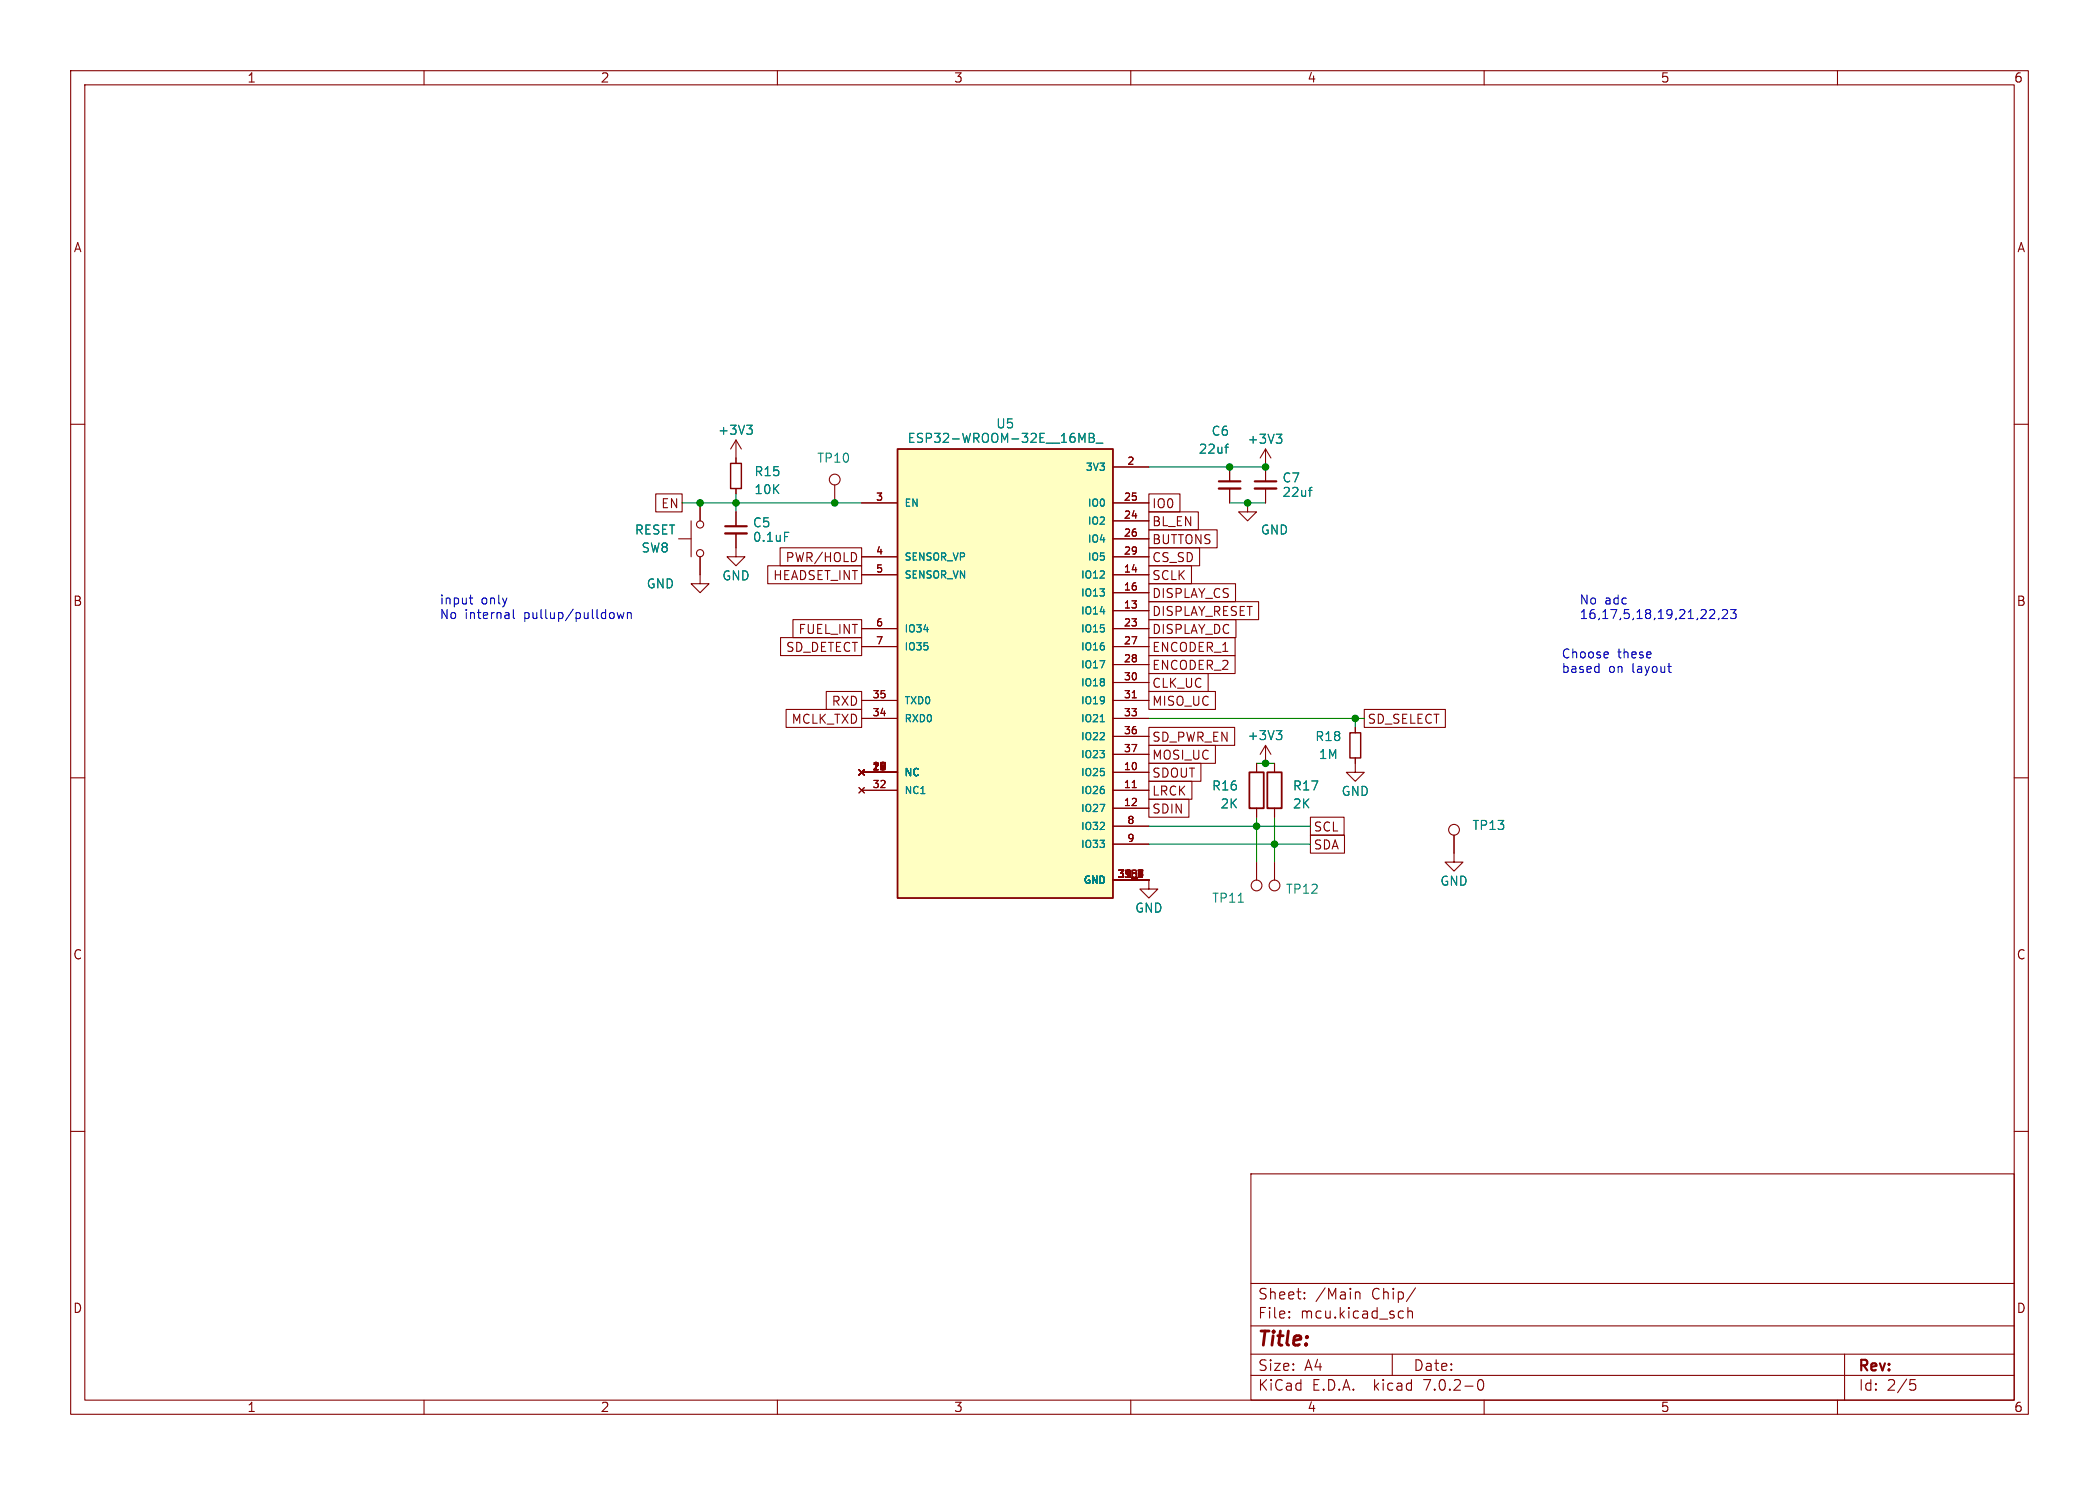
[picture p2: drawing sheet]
<svg xmlns="http://www.w3.org/2000/svg" width="297mm" height="210mm" viewBox="0 0 297 210" stroke-linecap="round" stroke-linejoin="round" font-family="sans-serif">
<g fill="none" stroke="#840000" stroke-width=".15">
<path d="M10 10h277v190h-277zM12 12h273v186h-273zM60 10v2M110 10v2M160 10v2M210 10v2M260 10v2M10 60h2M285 60h2M92.8 69.8h3.7v2.6h-3.7zM96 76.2h1.8M97.8 73.7v5"/>
<path d="M99.1 78.7v3.9h1.2l-1.2 1.2-1.3-1.2h1.3M99.1 71.1v2.6M104.1 75.4v3.3h1.3l-1.3 1.3-1.2-1.3h1.2M104.1 62.2v3.3M104.1 69.1v.8M104.1 72.4v2M104.1 62.2l-.7 1.3M104.1 62.2l.8 1.3M110.4 77.5h11.5v2.5h-11.5zM118.1 68.6v2.5M121.1 78.3l.1 .4-.1 .5M121.9 71.1h5.1"/>
<path d="M121.9 78.7h5.1M157.5 66h5.1M157.5 73.7h5.1M157.5 71.1h5.1M157.5 76.2h5.1M157.5 78.7h5.1M162.6 69.8h4.4v2.6h-4.4zM162.6 72.4h7v2.5h-7zM162.6 74.9h9.6v2.6h-9.6zM162.6 77.5h7.1v2.5h-7.1zM174 66v2.1M174 69.1v2"/>
<path d="M176.5 71.1v1.3h1.3l-1.3 1.3-1.2-1.3h1.2M179.1 63.5l-.8 1.3M179.1 63.5v4.6M179.1 69.1v2M179.1 63.5l.7 1.3M108.6 80h13.3v2.6h-13.3zM110.4 90.2h11.5v2.5h-11.5zM112.2 87.6h9.7v2.6h-9.7zM116.9 97.8h5v2.5h-5zM121.9 81.3h5.1M121.9 88.9h5.1M121.9 91.4h5.1"/>
<path d="M121.9 99.1h5.1M157.5 86.4h5.1M157.5 81.3h5.1M157.5 83.8h5.1M157.5 88.9h5.1M157.5 91.4h5.1M157.5 94h5.1M157.5 96.5h5.1M157.5 99.1h5.1M160.2 98.7h.6M162.6 97.8h9.4v2.5h-9.4zM162.6 95.2h8.4v2.6h-8.4z"/>
<path d="M162.6 85.1h15.5v2.5h-15.5zM162.6 80h6v2.6h-6zM162.6 90.2h12.2v2.5h-12.2zM162.6 92.7h12.2v2.6h-12.2zM162.6 87.6h12.3v2.6h-12.3zM162.6 82.5h12.2v2.6h-12.2zM10 110h2M111.2 100.3h10.7v2.6h-10.7zM121.5 108.8l.8 .8M121.5 111.4l.8 .7M121.9 109.2h5.1M121.9 111.8h5.1"/>
<path d="M121.9 101.6h5.1M122.3 108.8l-.8 .8M122.3 111.4l-.8 .7M157.5 109.2h5.1M157.5 111.8h5.1M157.5 114.3h5.1M157.5 101.6h5.1M157.5 104.1h5.1M157.5 106.7h5.1M157.5 116.8h5.1M157.5 119.4h5.1M160.2 111.4h.6"/>
<path d="M162.6 102.9h12.1v2.5h-12.1zM162.6 107.9h7.3v2.6h-7.3zM162.6 110.5h6.1v2.5h-6.1zM162.6 113h5.6v2.6h-5.6zM162.6 105.4h9.4v2.6h-9.4zM177.8 108v1.2M177.8 114.3v1.3M179.1 105.4v2.6M179.1 105.4l-.8 1.3M179.1 105.4l.7 1.3M180.3 108v1.2M180.3 114.3v1.3"/>
<path d="M185.4 118.1h4.8v2.6h-4.8zM185.4 115.6h4.8v2.5h-4.8zM191.8 107.2v2h-1.3l1.3 1.3 1.2-1.3h-1.2M191.8 102.9v.7M193 100.3h11.5v2.6h-11.5zM205.7 118.1v3.8h1.3l-1.3 1.3-1.2-1.3h1.2M285 110h2M157.5 124.5h5.1v1.2h1.2l-1.2 1.3-1.3-1.3h1.3M161 123.1h.7l-.4 1M161.1 123.7h.6M177.8 121.9v2.6M180.3 121.9v2.6"/>
<path d="M10 160h2M285 160h2M177 166h108v32h-108zM60 198v2M110 198v2M160 198v2M177 194.5h108M177 191.5h108M177 187.5h108M177 181.5h108M182.4 186.3h.1l-.1 .1M182.4 185.5h.1l-.1 .1"/>
<path d="M184.6 183.6v.1M184.6 182.8v.1M191.8 182.8a.37 .37 0 0 1 .6 .1v.8M197 191.5v3M198.1 185.4l.5 .1M198.6 186.3l-.5 .1M199.2 185.5a.37 .37 0 0 1 .7 .1v.8M199.2 184.9v1.5M200.3 182.1l-1.3 2M209.2 195.2a.36 .36 0 0 1 .4-.1 .36 .36 0 0 1 .3 .3 .77 .77 0 0 1-.5 1.2 .91 .91 0 0 1-.2-1.4zM210 198v2M260 198v2"/>
<path d="M261 191.5v6.5M270.3 195.1h.7M270.4 195.7h.4l.3 .3v.3l-.2 .2-.5 .1"/>
<circle cx="99.1" cy="78.2" r=".51"/>
<circle cx="99.1" cy="74.2" r=".51"/>
<circle cx="118.1" cy="67.8" r=".76"/>
<circle cx="205.7" cy="117.3" r=".76"/>
<circle cx="177.8" cy="125.2" r=".76"/>
<circle cx="180.3" cy="125.2" r=".76"/>
</g>
<g fill="none" stroke="#008484" stroke-width=".15">
<path d="M105.7 60.1h.7l-.4 .5M106.2 60.6l.2 .3v.3l-.2 .2M111 75.3h.6M154.1 61.3h.4l.2 .1 .1 .2-.3 .3a.34 .34 0 0 1 .4 .3 .34 .34 0 0 1-.3 .4h-.5zM154.1 61.9h.4M155.1 62.7h1M173.3 63.2h.5M173.8 62.8l-.2 .1M180.6 61.4h.8l-.5 .5M181.1 61.9l.3 .2v.3l-.3 .3M185.2 69.4h.4M185.6 68.9l-.2 .1"/>
<path d="M155.7 102.1h.6M180.6 103.3h.8l-.5 .5M181.1 103.8l.3 .2v.4l-.3 .2"/>
</g>
<path d="M102.6 75.4h3.1M172.5 69.1h3M177.5 69.1h3.1" fill="none" stroke="#840000" stroke-width=".33"/>
<path d="M102.6 74.4h3.1M172.5 68.1h3M177.5 68.1h3.1" fill="none" stroke="#840000" stroke-width=".3"/>
<path d="M127 63.5h30.5v63.5h-30.5zM176.8 109.2h2v5.1h-2zM179.3 109.2h2.1v5.1h-2.1z" fill="none" stroke="#840000" stroke-width=".25"/>
<path d="M127 63.5h30.5v63.5h-30.5z" fill="#ffffc2" stroke="#ffffc2" stroke-width=".14"/>
<path d="M103.4 65.5h1.5v3.6h-1.5zM191 103.6h1.5v3.6h-1.5z" fill="none" stroke="#840000" stroke-width=".2"/>
<path d="M66.4 84.6h.5M66.6 85.4h.3M72.6 86.2v1.1l.2 .2M87.3 86.6l.3 .9 .2-.6 .3 .6 .2-.9M88.8 86.6v.9M88.8 86.7l.2-.1 .3 .1v.8M236 94.2h.5M236.2 95l.3 .1M242.1 86.2l.4 .1 .1 .3v.1l-.8 .8h.8M243.2 87.4l-.1 .3M243.7 86.3l.2-.1h.3l.2 .1v.3v.1l-.7 .8h.7M244.9 86.2h.8l-.5 .5 .4 .1v.6l-.2 .1h-.4l-.1-.1" fill="none" stroke="#0000c2" stroke-width=".15"/>
<path d="M96.5 71.1h25.4M104.1 69.9v2.5M162.6 66h16.5M174 71.1h5.1M162.6 119.4h22.8M162.6 116.8h22.8M162.6 101.6h30.4M177.8 115.6v6.3M177.8 108h2.5M180.3 115.6v6.3M191.8 101.6v1.3" fill="none" stroke="#008400" stroke-width=".15"/>
<g fill="#008400" stroke="#008400" stroke-width=".15">
<circle cx="174" cy="66" r=".46"/>
<circle cx="99.1" cy="71.1" r=".46"/>
<circle cx="118.1" cy="71.1" r=".46"/>
<circle cx="104.1" cy="71.1" r=".46"/>
<circle cx="176.5" cy="71.1" r=".46"/>
<circle cx="191.8" cy="101.6" r=".46"/>
<circle cx="180.3" cy="119.4" r=".46"/>
<circle cx="177.8" cy="116.8" r=".46"/>
<circle cx="179.1" cy="108" r=".46"/>
<circle cx="179.1" cy="66" r=".46"/>
</g>
<text font-size="2.8" fill="#840000" x="178" y="190.8">Title:</text>
<g font-size="2.1" fill="#840000">
<text x="178" y="183.9">Sheet:</text>
<text x="186.2" y="183.9">/Main</text>
<text x="194.1" y="183.9">Chip/</text>
<text x="178" y="186.6">File:</text>
<text x="184" y="186.6">mcu.kicad_sch</text>
<text x="178" y="196.8">KiCad</text>
<text x="178" y="194">Size:</text>
<text x="184.6" y="194">A4</text>
<text x="185.7" y="196.8">E.D.A.</text>
<text x="194.4" y="196.8">kicad</text>
<text x="200" y="194">Date:</text>
<text x="201.5" y="196.8">7.0.2-0</text>
<text x="263" y="194.2">Rev:</text>
<text x="263" y="196.8">Id:</text>
<text x="267" y="196.8">2/5</text>
</g>
<g font-size="1.8" fill="#840000">
<text x="35" y="11.8">1</text>
<text x="85" y="11.8">2</text>
<text x="135" y="11.8">3</text>
<text x="185" y="11.8">4</text>
<text x="235" y="11.8">5</text>
<text x="285" y="11.8">6</text>
<text x="10.4" y="35.8">A</text>
<text x="285.4" y="35.8">A</text>
<text x="93.4" y="72">EN</text>
<text x="163" y="72">IO0</text>
<text x="163" y="74.6">BL_EN</text>
<text x="163" y="77.1">BUTTONS</text>
<text x="109.3" y="82.2">HEADSET_INT</text>
<text x="111" y="79.7">PWR/HOLD</text>
<text x="163" y="82.2">SCLK</text>
<text x="163" y="79.7">CS_SD</text>
<text x="10.3" y="85.8">B</text>
<text x="112.8" y="89.8">FUEL_INT</text>
<text x="163" y="87.3">DISPLAY_RESET</text>
<text x="163" y="89.8">DISPLAY_DC</text>
<text x="163" y="84.7">DISPLAY_CS</text>
<text x="285.3" y="85.8">B</text>
<text x="111.1" y="92.4">SD_DETECT</text>
<text x="163" y="92.4">ENCODER_1</text>
<text x="163" y="94.9">ENCODER_2</text>
<text x="117.6" y="100">RXD</text>
<text x="163" y="100">MISO_UC</text>
<text x="163" y="97.4">CLK_UC</text>
<text x="111.9" y="102.5">MCLK_TXD</text>
<text x="163" y="105.1">SD_PWR_EN</text>
<text x="163" y="107.6">MOSI_UC</text>
<text x="193.5" y="102.5">SD_SELECT</text>
<text x="163" y="110.1">SDOUT</text>
<text x="163" y="112.7">LRCK</text>
<text x="163" y="115.2">SDIN</text>
<text x="185.9" y="117.8">SCL</text>
<text x="185.9" y="120.3">SDA</text>
<text x="10.3" y="135.8">C</text>
<text x="285.3" y="135.8">C</text>
<text x="10.3" y="185.8">D</text>
<text x="285.3" y="185.8">D</text>
<text x="35" y="199.8">1</text>
<text x="85" y="199.8">2</text>
<text x="135" y="199.8">3</text>
<text x="185" y="199.8">4</text>
<text x="235" y="199.8">5</text>
<text x="285" y="199.8">6</text>
</g>
<g font-size="1.8" fill="#008484">
<text x="101.5" y="61.7">+3V3</text>
<text x="115.6" y="65.6">TP10</text>
<text x="128.4" y="62.8">ESP32-WROOM-32E__16MB_</text>
<text x="140.9" y="60.7">U5</text>
<text x="169.6" y="64.3">22uf</text>
<text x="171.4" y="61.8">C6</text>
<text x="176.5" y="62.9">+3V3</text>
<text x="106.7" y="67.5">R15</text>
<text x="106.7" y="70">10K</text>
<text x="181.4" y="68.4">C7</text>
<text x="181.4" y="70.4">22uf</text>
<text x="89.8" y="75.8">RESET</text>
<text x="106.5" y="74.7">C5</text>
<text x="106.5" y="76.8">0.1uF</text>
<text x="178.3" y="75.8">GND</text>
<text x="90.7" y="78.3">SW8</text>
<text x="91.4" y="83.4">GND</text>
<text x="102.1" y="82.2">GND</text>
<text x="176.5" y="104.8">+3V3</text>
<text x="186.1" y="105">R18</text>
<text x="186.6" y="107.5">1M</text>
<text x="171.4" y="112">R16</text>
<text x="182.9" y="112">R17</text>
<text x="189.8" y="112.7">GND</text>
<text x="172.6" y="114.5">2K</text>
<text x="182.9" y="114.5">2K</text>
<text x="208.3" y="117.5">TP13</text>
<text x="203.7" y="125.4">GND</text>
<text x="160.6" y="129.2">GND</text>
<text x="171.5" y="127.8">TP11</text>
<text x="181.9" y="126.6">TP12</text>
</g>
<g font-size="1.8" fill="#0000c2">
<text x="62.2" y="85.6">input</text>
<text x="62.2" y="87.6">No</text>
<text x="65.8" y="87.6">internal</text>
<text x="68.1" y="85.6">only</text>
<text x="74.2" y="87.6">pullup/pulldown</text>
<text x="223.5" y="85.6">No</text>
<text x="223.5" y="87.6">16,17,5,18,19,21,22,23</text>
<text x="227.1" y="85.6">adc</text>
<text x="221" y="93.2">Choose</text>
<text x="221" y="95.3">based</text>
<text x="227.6" y="95.3">on</text>
<text x="228.9" y="93.2">these</text>
<text x="231" y="95.3">layout</text>
</g>
<g font-size="1.4" fill="#840000">
<text x="159.4" y="65.8">2</text>
<text x="123.9" y="70.9">3</text>
<text x="159" y="70.9">25</text>
<text x="159" y="73.4">24</text>
<text x="159" y="75.9">26</text>
<text x="123.9" y="78.5">4</text>
<text x="123.9" y="81">5</text>
<text x="159" y="81">14</text>
<text x="159" y="83.6">16</text>
<text x="159" y="78.5">29</text>
<text x="123.9" y="88.6">6</text>
<text x="159" y="86.1">13</text>
<text x="159" y="88.6">23</text>
<text x="123.9" y="91.2">7</text>
<text x="159" y="91.2">27</text>
<text x="159" y="93.7">28</text>
<text x="123.4" y="101.3">34</text>
<text x="123.4" y="98.8">35</text>
<text x="159" y="96.3">30</text>
<text x="159" y="98.8">31</text>
<text x="159" y="101.3">33</text>
<text x="159" y="103.9">36</text>
<text x="159" y="106.4">37</text>
<text x="123.4" y="109">17</text>
<text x="123.4" y="111.5">32</text>
<text x="124.2" y="109">1</text>
<text x="124.2" y="109">2</text>
<text x="159" y="109">10</text>
<text x="159" y="111.5">11</text>
<text x="159" y="114">12</text>
<text x="159.4" y="116.6">8</text>
<text x="159.4" y="119.1">9</text>
<text x="158.1" y="124.2">39_1</text>
<text x="159" y="124.2">152</text>
<text x="159.4" y="124.2">17</text>
<text x="160.5" y="124.2">7</text>
</g>
<g font-size="1.4" fill="#008484">
<text x="128" y="71.8">EN</text>
<text x="153.5" y="66.7">3V3</text>
<text x="153.8" y="71.8">IO0</text>
<text x="153.8" y="74.4">IO2</text>
<text x="153.8" y="76.9">IO4</text>
<text x="128" y="79.4">SENSOR_VP</text>
<text x="128" y="82">SENSOR_VN</text>
<text x="152.8" y="82">IO12</text>
<text x="153.8" y="79.4">IO5</text>
<text x="128" y="89.6">IO34</text>
<text x="152.8" y="87.1">IO14</text>
<text x="152.8" y="84.5">IO13</text>
<text x="152.8" y="89.6">IO15</text>
<text x="128" y="92.1">IO35</text>
<text x="152.8" y="92.1">IO16</text>
<text x="152.8" y="94.7">IO17</text>
<text x="128" y="99.8">TXD0</text>
<text x="152.8" y="97.2">IO18</text>
<text x="152.8" y="99.8">IO19</text>
<text x="128" y="102.3">RXD0</text>
<text x="152.8" y="102.3">IO21</text>
<text x="152.8" y="104.8">IO22</text>
<text x="152.8" y="107.4">IO23</text>
<text x="128" y="109.9">NC</text>
<text x="128" y="112.5">NC1</text>
<text x="152.8" y="109.9">IO25</text>
<text x="152.8" y="112.5">IO26</text>
<text x="152.8" y="115">IO27</text>
<text x="152.8" y="117.5">IO32</text>
<text x="152.8" y="120.1">IO33</text>
<text x="153.2" y="125.2">GND</text>
</g>
</svg>
